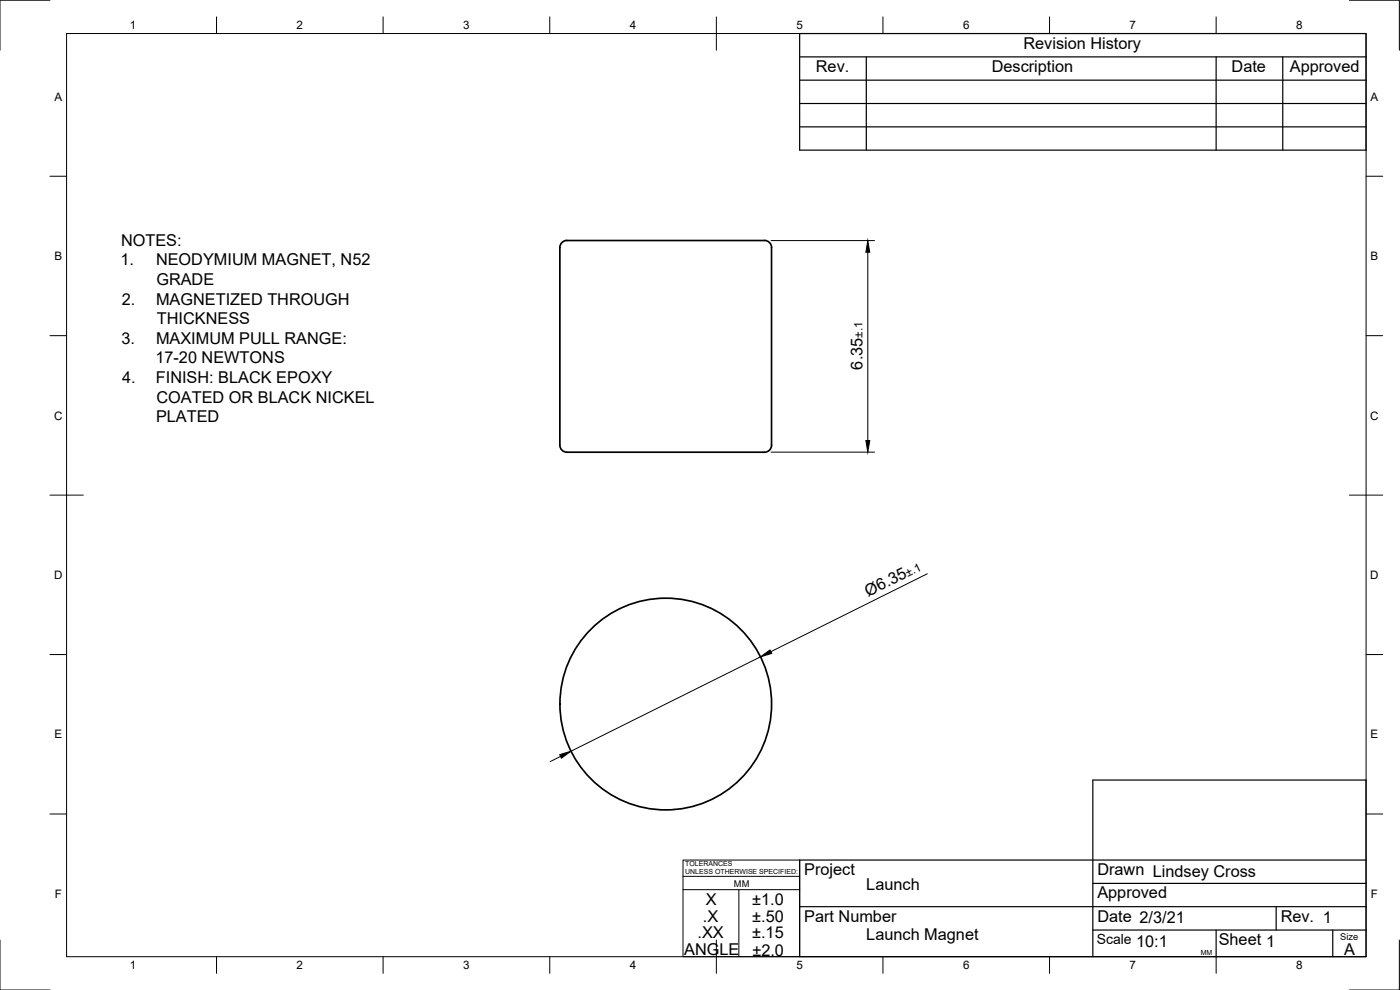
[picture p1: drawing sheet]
<svg xmlns="http://www.w3.org/2000/svg" width="420mm" height="297mm" viewBox="0 0 420 297" stroke-linecap="round" stroke-linejoin="round" font-family="sans-serif">
<!-- layer: Visible -->
<g fill="none" stroke="#000" stroke-width=".51">
<path d="M168.6 72.8a6 6 0 0 1 4.1-.6h49.1a41.4 41.4 0 0 1 8.7 .2 2.13 2.13 0 0 1 1.1 1.9l-.1 59.3a2.46 2.46 0 0 1-3.1 2.1h-50.6a38 38 0 0 1-8.7-.3 2.13 2.13 0 0 1-1.1-1.8v-59.3z"/>
<circle cx="199.8" cy="211.2" r="31.8"/>
</g>
<!-- layer: Border -->
<g fill="none" stroke="#000" stroke-width=".3">
<path d="M15 .1h-15v15M20 10.1h390v276.9h-390zM65 5.1v5M115 5.1v5M165 5.1v5M215 5.1v10M265 5.1v5M315 5.1v5M365 5.1v5M405 .1h15v15M15 52.9h5M410 52.9h5"/>
<path d="M15 100.7h5M410 100.7h5M15 148.6h10M405 148.6h10M15 196.4h5M410 196.4h5M15 244.2h5M410 244.2h5M0 282.1v14.9h15M65 287v5M115 287v5M165 287v5"/>
<path d="M215 282.1v9.9M265 287v5M315 287v5M365 287v5M420 282.1v14.9h-15"/>
</g>
<!-- layer: TitleBlock -->
<g fill="none" stroke="#000" stroke-width=".36">
<path d="M240 10.1h170v34.9h-170zM240 17.1h170M260 17.1v27.9M365 17.1v27.9M385 17.1v27.9M240 38.1h170M240 31.1h170M240 24.1h170M410 258h-170v29h170v-53h-82v53M240 272h170M328 279h82M328 265.1h82"/>
<path d="M365 279v8M383 272v7M400 279v8"/>
</g>
<path d="M205 258h35v29h-35zM205 262.9h35M205 266.9h35M221.7 266.9v20" fill="none" stroke="#000" stroke-width=".3"/>
<!-- layer: Dimensions -->
<path d="M231.4 72.2h31M260.4 75.7v56.5M231.4 135.7h31M278.3 172.2l-46.9 23.3M228.2 197.1l-56.8 28.3M168.2 227l-3.1 1.5" fill="none" stroke="#000" stroke-width=".3"/>
<path d="M260.4 72.2l.6 3.5h-1.1zM259.9 132.2h1.1l-.6 3.5zM228.2 197.1l2.9-2.1 .5 1.1zM168 226.4l3.4-1-2.9 2.1z" fill="#000" stroke="#000" stroke-width=".3"/>
<g font-size="4.9">
<text x="307.1" y="14.6">Revision History</text>
<text x="244.9" y="21.6">Rev.</text>
<text x="297.6" y="21.6">Description</text>
<text x="369.6" y="21.6">Date</text>
<text x="387.1" y="21.6">Approved</text>
<text x="36.3" y="73.7">NOTES:</text>
<text x="36.2" y="79.6">1.</text>
<text x="46.8" y="79.6">NEODYMIUM MAGNET, N52</text>
<text x="46.9" y="85.5">GRADE</text>
<text x="36.6" y="91.4">2.</text>
<text x="46.8" y="91.4">MAGNETIZED THROUGH</text>
<text x="47.1" y="97.3">THICKNESS</text>
<text x="36.5" y="103.2">3.</text>
<text x="46.8" y="103.2">MAXIMUM PULL RANGE:</text>
<text x="46.7" y="109.1">17-20 NEWTONS</text>
<text x="258.9" y="110.9" transform="rotate(-90 258.9 110.9)">6.35</text>
<text x="36.6" y="114.9">4.</text>
<text x="46.8" y="114.9">FINISH: BLACK EPOXY</text>
<text x="46.9" y="120.8">COATED OR BLACK NICKEL</text>
<text x="46.8" y="126.7">PLATED</text>
<text x="260.6" y="179.1" transform="rotate(-26 260.6 179.1)">Ø6.35</text>
<text x="241.3" y="262.6">Project</text>
<text x="329.3" y="262.6">Drawn Lindsey Cross</text>
<text x="260" y="267">Launch</text>
<text x="329.3" y="269.5">Approved</text>
<text x="211.9" y="271.6">X</text>
<text x="225.8" y="271.6">±1.0</text>
<text x="209.3" y="281.5">.XX</text>
<text x="211" y="276.5">.X</text>
<text x="225.7" y="281.6">±.15</text>
<text x="225.8" y="276.6">±.50</text>
<text x="241.3" y="276.5">Part Number</text>
<text x="329.3" y="276.5">Date 2/3/21</text>
<text x="384.3" y="276.5">Rev. 1</text>
<text x="205.3" y="286.6">ANGLE</text>
<text x="225.8" y="286.7">±2.0</text>
<text x="260" y="282.1">Launch Magnet</text>
<text x="341" y="284">10:1</text>
<text x="365.8" y="283.6">Sheet 1</text>
<text x="403.4" y="286.5">A</text>
</g>
<text font-size="4.2" x="329.1" y="283.1">Scale</text>
<g font-size="3.5">
<text x="39" y="8.8">1</text>
<text x="89" y="8.8">2</text>
<text x="139" y="8.8">3</text>
<text x="189" y="8.8">4</text>
<text x="239" y="8.8">5</text>
<text x="289" y="8.8">6</text>
<text x="339" y="8.8">7</text>
<text x="389" y="8.8">8</text>
<text x="16.3" y="30.2">A</text>
<text x="411.3" y="30.2">A</text>
<text x="16.3" y="78">B</text>
<text x="411.3" y="78">B</text>
<text x="258.9" y="101.4" transform="rotate(-90 258.9 101.4)">±.1</text>
<text x="16.2" y="125.9">C</text>
<text x="411.2" y="125.9">C</text>
<text x="16.2" y="173.7">D</text>
<text x="272.5" y="173.2" transform="rotate(-26 272.5 173.2)">±.1</text>
<text x="411.2" y="173.7">D</text>
<text x="16.3" y="221.6">E</text>
<text x="411.3" y="221.6">E</text>
<text x="16.4" y="269.4">F</text>
<text x="411.4" y="269.4">F</text>
<text x="39" y="290.8">1</text>
<text x="89" y="290.8">2</text>
<text x="139" y="290.8">3</text>
<text x="189" y="290.8">4</text>
<text x="239" y="290.8">5</text>
<text x="289" y="290.8">6</text>
<text x="339" y="290.8">7</text>
<text x="389" y="290.8">8</text>
</g>
<g font-size="2.8">
<text x="220.3" y="266.1">MM</text>
<text x="402.3" y="282.1">Size</text>
</g>
<g font-size="2.1">
<text x="205.6" y="259.8">TOLERANCES</text>
<text x="205.6" y="262.3">UNLESS OTHERWISE SPECIFIED:</text>
<text x="360.4" y="286.5">MM</text>
</g>
</svg>
